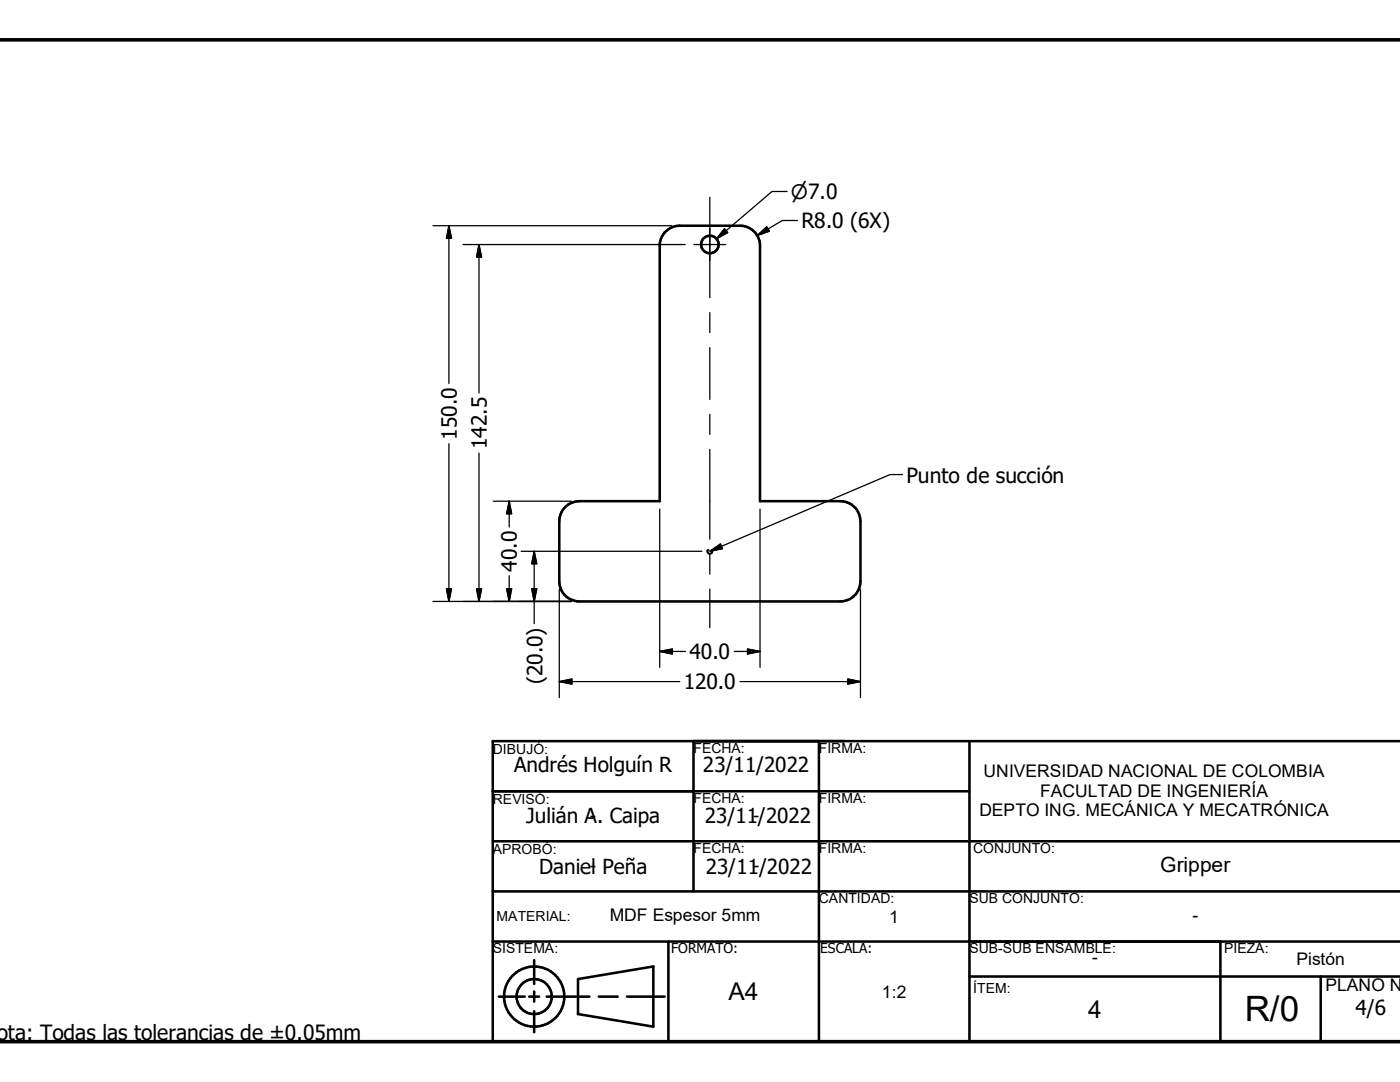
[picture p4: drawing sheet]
<svg xmlns="http://www.w3.org/2000/svg" width="279mm" height="216mm" viewBox="0 0 279 216" stroke-linecap="round" stroke-linejoin="round" font-family="sans-serif">
<path d="M141.2 109.8a.5 .5 0 0 0 .5 .7 .5 .5 0 0 0 .4-.7" fill="none" stroke="#000" stroke-width=".36"/>
<g fill="#000">
<circle cx="141.2" cy="109.8" r=".18"/>
<circle cx="142.1" cy="109.8" r=".18"/>
</g>
<g fill="none" stroke="#000" stroke-width=".51">
<path d="M132.7 46.4l1.1-.9 1.4-.4 12.5-.1a4 4 0 0 1 4 4v51h16a4.1 4.1 0 0 1 4 4v12a4 4 0 0 1-4 4h-52.1a4 4 0 0 1-4-4v-12a4 4 0 0 1 4-4h16.1v-51l.2-1.4zM98.3 157.9h95.2M138.4 147.9v30M163.4 147.9v60M193.5 147.9v60M279.4 147.9h-181.1v60h181.1M98.3 177.9h181.1M98.3 167.9h181.1M98.3 187.9h181.1M99.5 198.9h5.2M105.6 198.9h2M106.6 191.6v4.7"/>
<path d="M106.6 197.9v2M109.1 198.9h8.5M115.4 195.4l15-2.6v12.1l-15-2.6zM119.5 198.9h3.8M125.1 198.9h7.6M133.4 187.9v20M193.5 194.9h85.9M243.6 187.9v20M263.6 194.9v13M106.6 201.8v4.2"/>
<circle cx="141.7" cy="48.8" r="1.75"/>
<circle cx="106.6" cy="198.9" r="3.5"/>
<circle cx="106.6" cy="198.9" r="6"/>
</g>
<path d="M0 7.9h279.4M-.1 207.9h279.5" fill="none" stroke="#000" stroke-width=".71"/>
<path d="M110.1 198.9h1" fill="none" stroke="#000" stroke-width=".2"/>
<g fill="none" stroke="#000" stroke-width=".25">
<path d="M141.7 39.4v20M157.1 38.2h-3l-11.1 9.5M86.4 45h47.7M89.6 45v31.5M89.6 45l.5 2.5h-1zM92.4 48.8h44.3M95.6 48.8v29.6M95.6 48.8l.5 2.5h-1zM138.5 48.8h6.3M144.6 45.6l.6 .8-2.2 1.3zM151.1 47l1.9-1.7 .5 .8zM159.1 44h-3l-5 3"/>
<path d="M141.7 62.4v4M141.7 69.4v10.3M89.6 88.5v31.5M95.6 90.4v29.6M141.7 82.7v4M141.7 89.7v17.9M180.1 94.7h-2.5l-35.8 15.3 2.4-.5-.4-.9-2 1.3M89.1 117.5h1l-.5 2.5zM95.1 117.5h1l-.5 2.5zM98.4 100h15.6M101.1 117.5h1l-.5 2.5zM101.6 100v5.2"/>
<path d="M101.6 114.9v5.1M101.6 100l.5 2.5h-1zM104 110h36.1M106.1 117.5h1l-.5 2.5zM106.6 110v14.4M106.6 110l.5 2.5h-1zM111.6 117.6v21.6M131.7 101.6v31.6M141.7 110.6v4M141.7 117.6v7.6M151.7 101.6v31.6M171.7 117.6v21.6"/>
<path d="M86.4 120h27.6M111.6 136h24.1M111.6 136l2.5-.5v1zM131.7 130h5.1M131.7 130l2.5-.5v1zM146.5 130h5.2M147.7 136h24M149.2 129.5l2.5 .5-2.5 .5zM169.2 135.5l2.5 .5-2.5 .5z"/>
</g>
<g fill="#000" stroke="#000" stroke-width=".25">
<path d="M89.6 45l.5 2.5h-1zM95.6 48.8l.5 2.5h-1zM144.6 45.6l.6 .8-2.2 1.3zM151.1 47l1.9-1.7 .5 .8zM89.1 117.5h1l-.5 2.5zM95.1 117.5h1l-.5 2.5zM101.1 117.5h1l-.5 2.5zM101.6 100l.5 2.5h-1zM106.1 117.5h1l-.5 2.5zM106.6 110l.5 2.5h-1zM141.7 110l2.1-1.4 .4 .9zM111.6 136l2.5-.5v1z"/>
<path d="M131.7 130l2.5-.5v1zM149.2 129.5l2.5 .5-2.5 .5zM169.2 135.5l2.5 .5-2.5 .5z"/>
</g>
<text font-size="7" x="248.4" y="203.8">R/0</text>
<g font-size="4.9">
<text x="145.4" y="199.6">A4</text>
<text x="217.2" y="203.1">4</text>
</g>
<g font-size="4.2">
<text x="159.9" y="45.6">R8.0 (6X)</text>
<text x="91.1" y="87.8" transform="rotate(-90 91.1 87.8)">150.0</text>
<text x="97.2" y="89.6" transform="rotate(-90 97.2 89.6)">142.5</text>
<text x="180.9" y="96.4">Punto de succión</text>
<text x="103.2" y="114.1" transform="rotate(-90 103.2 114.1)">40.0</text>
<text x="137.6" y="131.5">40.0</text>
<text x="108.2" y="136.6" transform="rotate(-90 108.2 136.6)">(20.0)</text>
<text x="136.5" y="137.5">120.0</text>
<text x="231.5" y="173.9">Gripper</text>
<text x="-.7" y="207.4">ota: Todas las tolerancias de ±0.05mm</text>
</g>
<g font-size="4.1">
<text x="102.6" y="154.1">Andrés Holguín R</text>
<text x="140.3" y="154.1">23/11/2022</text>
<text x="105" y="164.1">Julián A. Caipa</text>
<text x="140.7" y="164.3">23/11/2022</text>
<text x="107.6" y="174.5">Daniel Peña</text>
<text x="140.9" y="174.3">23/11/2022</text>
<text x="270.5" y="202.6">4/6</text>
</g>
<text font-size="4" x="157.9" y="39.7">n7.0</text>
<g font-size="3.5">
<text x="196.3" y="155.1">UNIVERSIDAD NACIONAL DE COLOMBIA</text>
<text x="207.6" y="159">FACULTAD DE INGENIERÍA</text>
<text x="117.7" y="164">-</text>
<text x="150.3" y="164">-</text>
<text x="195.5" y="162.9">DEPTO ING. MECÁNICA Y MECATRÓNICA</text>
<text x="117.7" y="173.9">-</text>
<text x="150.3" y="173.9">-</text>
<text x="121.7" y="183.8">MDF Espesor 5mm</text>
<text x="177.5" y="184.1">1</text>
<text x="238" y="183.8">-</text>
<text x="258.7" y="192.6">Pistón</text>
<text x="264.5" y="197.8">PLANO N</text>
<text x="176" y="199.1">1:2</text>
</g>
<text font-size="3.4" x="217.9" y="192.4">-</text>
<g font-size="2.8">
<text x="98.4" y="150.4">DIBUJÓ:</text>
<text x="138.4" y="150.2">FECHA:</text>
<text x="163.4" y="150.2">FIRMA:</text>
<text x="98.4" y="160.4">REVISÓ:</text>
<text x="138.4" y="160.2">FECHA:</text>
<text x="163.4" y="160.2">FIRMA:</text>
<text x="98.4" y="170.3">APROBÓ:</text>
<text x="138.4" y="170.2">FECHA:</text>
<text x="163.4" y="170.2">FIRMA:</text>
<text x="194.2" y="170.2">CONJUNTO:</text>
<text x="99.1" y="183.8">MATERIAL:</text>
<text x="163.4" y="180.2">CANTIDAD:</text>
<text x="193.5" y="180.2">SUB CONJUNTO:</text>
<text x="98.4" y="190.2">SISTEMA:</text>
<text x="193.5" y="190.2">SUB-SUB ENSAMBLE:</text>
<text x="244.3" y="190.2">PIEZA:</text>
<text x="194.2" y="198.2">ÍTEM:</text>
</g>
<g font-size="2.7">
<text x="133.9" y="190.2">FORMATO:</text>
<text x="163.7" y="190.1">ESCALA:</text>
</g>
</svg>
